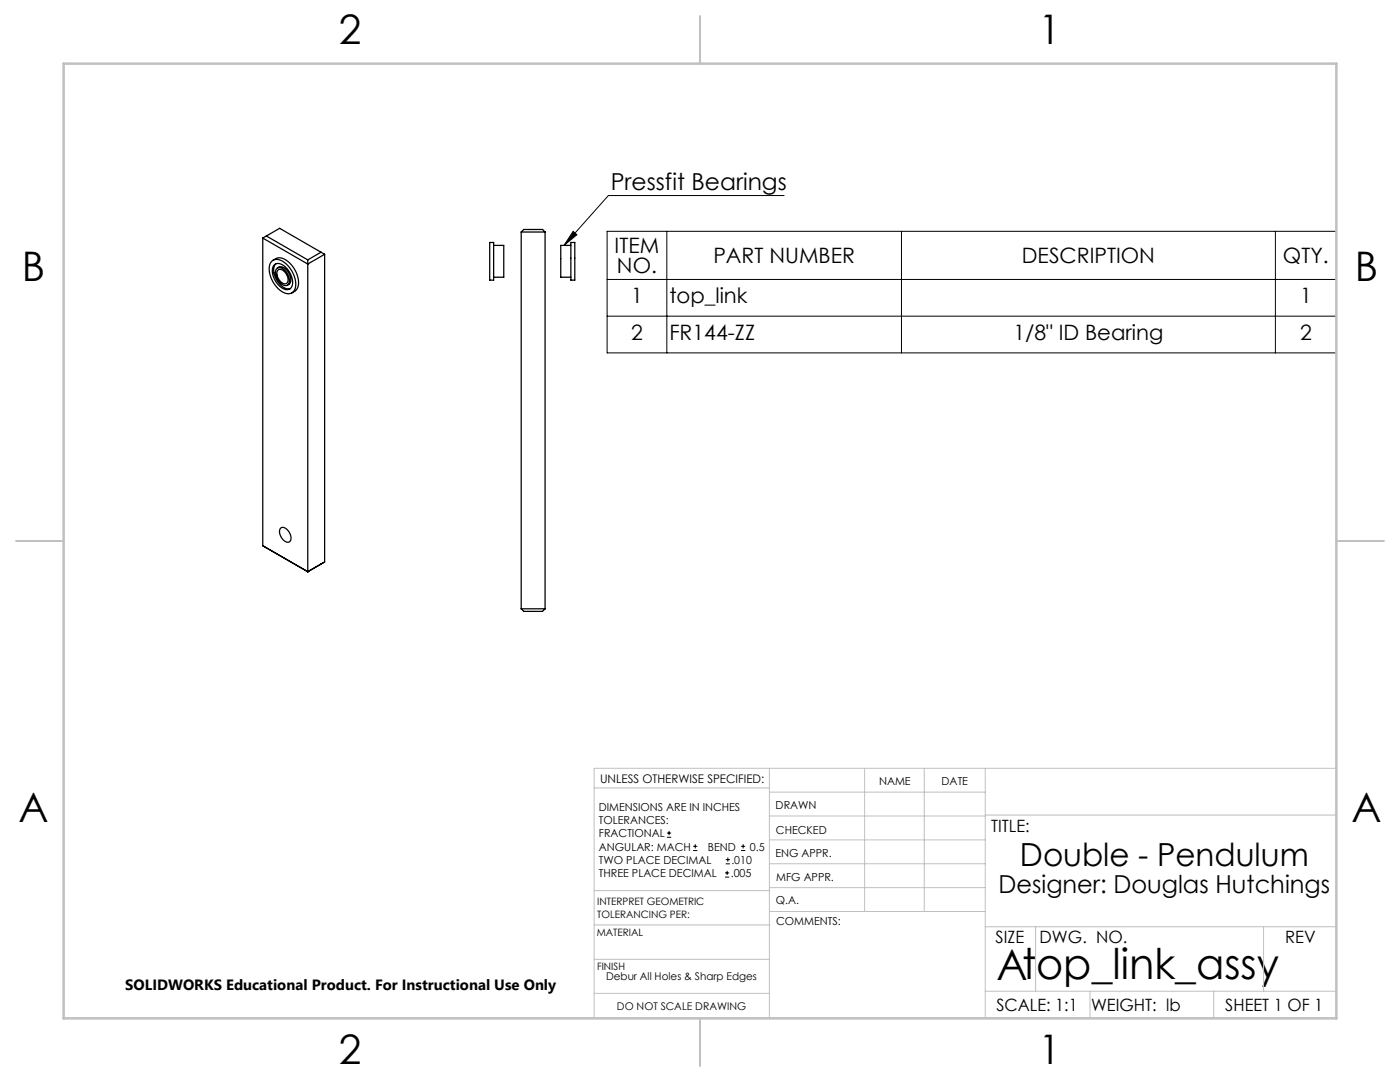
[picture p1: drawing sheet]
<svg xmlns="http://www.w3.org/2000/svg" width="279mm" height="216mm" viewBox="0 0 279 216" stroke-linecap="round" stroke-linejoin="round" font-family="sans-serif">
<g fill="none" stroke="#000" stroke-width=".2">
<path d="M156.5 39h-35.1l-8.8 10M114.4 46.2l.7 .6-2.5 2.2zM121.2 46.2h145.5v24.2h-145.5zM121.2 55.8h145.5M133.1 46.2v24.2M179.9 46.2v24.2M254.5 46.2v24.2M121.2 63.1h145.5M133.1 167.1h.8M133.1 166.2h.8M133.5 165.8v.8M138.3 169.7h.9"/>
<path d="M138.3 168.9h.9M138.8 168.5v.8M144.7 175h.8M144.7 174.2h.8M144.8 172.4h.9M144.8 171.5h.9M145.1 173.8v.8M145.3 171.1v.8M147.9 169.7h.8M147.9 168.9h.8M148.3 168.5v.8"/>
</g>
<g fill="none" stroke="#c0c0c0" stroke-width=".2">
<path d="M118.6 157.2h34.9M153.5 153.3v49.9M153.5 158.1h43.1M172.6 153.3v28.6M184.5 153.3v28.6M196.6 153.3v49.9M266.7 153.3h-148.1v49.9M118.6 177.7h35.1M153.5 167.6h43.1M153.5 162.8h43.1M153.5 172.4h43.1M153.5 177.1h43.1"/>
<path d="M196.6 162.6h70.1M118.6 198.2h34.9M118.6 191.4h34.9M118.6 184.6h35.1M153.7 181.9h42.9M196.6 197.8h70.1M196.6 184.9h70.1M206.7 184.9v12.9M217.5 197.8v5.4M242.2 197.8v5.4M252.2 184.9v12.9"/>
</g>
<path d="M139.7 3.2v9.5M3.2 107.9h9.5M266.7 107.9h9.5M139.7 203.2v9.5" fill="none" stroke="#c0c0c0" stroke-width=".25"/>
<path d="M12.7 12.7h254v190.5h-254z" fill="none" stroke="#c0c0c0" stroke-width=".5"/>
<path d="M114.4 46.2l.7 .6-2.5 2.2z" fill="#000"/>
<g fill="none" stroke="#000" stroke-width=".25">
<path d="M52.4 47.5l9 5.2 3.4-2M52.4 47.5v61.4l9 5.2M53.2 47.1l2.6-1.5 9 5.1M53.2 47.1l-.8 .4M53.2 47.1l8.2 4.8M54.3 52.1a2.34 2.34 0 0 1 3.1 .8 4.9 4.9 0 0 1 1.3 5.1 1.83 1.83 0 0 1-2.8-.1 5.2 5.2 0 0 1-2-5.4zM54.5 51.9a2.2 2.2 0 0 1 3.1 .4 5 5 0 0 1 1.7 5.3l-1 .8M54.8 52.8a1.82 1.82 0 0 1 2.5 .8 3.6 3.6 0 0 1 .8 3.8 1.38 1.38 0 0 1-2-.1 3.9 3.9 0 0 1-1.5-4.3zM55.1 52.6a2.91 2.91 0 0 0 .4 3.7 2.47 2.47 0 0 0 2.4 1.3M55.3 53.5a1.72 1.72 0 0 1 2.2 1.3 1.51 1.51 0 0 1-.3 2.2 2.52 2.52 0 0 1-2.1-3.3zM55.4 53.5a1.32 1.32 0 0 1 2 .6 2 2 0 0 1 .2 2.6l-.2 .2M55.4 53.9a1.11 1.11 0 0 1 1.6 .6 1.46 1.46 0 0 1 .1 2.1 1.97 1.97 0 0 1-1.7-2.7z"/>
<path d="M61.4 51.9v62.2M64.1 50.3l-2.7 1.6M64.8 50.7v61.4M97.7 48.4h.8v7.5h-.8zM98.5 49h2v6.3h-2M104 46.3h4.8M104 46.3v75.2M104 46.3l.5-.5h3.8l.5 .5M108.8 46.3v75.2M113.9 48.4h.8v7.5h-.8zM113.9 49h-2v6.3h2M56 105.4a1.11 1.11 0 0 1 1.6 .6 1.66 1.66 0 0 1 .1 2.1 1.81 1.81 0 0 1-1.9-1.8z"/>
<path d="M61.4 114.1h.1M64.8 112.1l-3.4 2M64.8 112.1l-.7 .4M104 121.5h4.8M104 121.5l.5 .5h3.8l.5-.5"/>
</g>
<text font-size="8.5" x="198.9" y="195.5">Atop_link_assy</text>
<g font-size="8.1">
<text x="67.6" y="8.9">2</text>
<text x="207.3" y="8.9">1</text>
<text x="4.4" y="56.2">B</text>
<text x="270.4" y="56.2">B</text>
<text x="3.7" y="164.1">A</text>
<text x="269.7" y="164.1">A</text>
<text x="67.6" y="212.4">2</text>
<text x="207.3" y="212.4">1</text>
</g>
<text font-size="6.3" x="203.6" y="172.9">Double - Pendulum</text>
<text font-size="4.9" x="199.3" y="178.1">Designer: Douglas Hutchings</text>
<text font-size="4.7" x="121.9" y="38">Pressfit Bearings</text>
<g font-size="4.2">
<text x="122.7" y="50.4">ITEM</text>
<text x="142.4" y="52.5">PART NUMBER</text>
<text x="203.9" y="52.5">DESCRIPTION</text>
<text x="256" y="52.5">QTY.</text>
<text x="123.1" y="54.5">NO.</text>
<text x="126" y="60.6">1</text>
<text x="133.6" y="60.6">top_link</text>
<text x="259.4" y="60.6">1</text>
<text x="126" y="67.9">2</text>
<text x="133.6" y="67.9">FR144-ZZ</text>
<text x="202.3" y="67.9">1/8&quot; ID Bearing</text>
<text x="259.4" y="67.9">2</text>
</g>
<g font-size="3.4">
<text x="197.8" y="166">TITLE:</text>
<text x="198.7" y="188.1">SIZE</text>
<text x="207.5" y="188.1">DWG. NO.</text>
<text x="256.5" y="188.2">REV</text>
<text x="198.8" y="201.7">SCALE: 1:1</text>
<text x="217.7" y="201.8">WEIGHT: lb</text>
<text x="244.5" y="201.7">SHEET 1 OF 1</text>
</g>
<text font-size="3" x="25" y="197.6">SOLIDWORKS Educational Product. For Instructional Use Only</text>
<text font-size="2.4" x="119.8" y="156.2">UNLESS OTHERWISE SPECIFIED:</text>
<g font-size="2.2">
<text x="119.5" y="161.8">DIMENSIONS ARE IN INCHES</text>
<text x="154.8" y="161.4">DRAWN</text>
<text x="175.4" y="156.6">NAME</text>
<text x="187.9" y="156.7">DATE</text>
<text x="119.5" y="164.4">TOLERANCES:</text>
<text x="119.5" y="167.1">FRACTIONAL</text>
<text x="154.9" y="166.3">CHECKED</text>
<text x="119.5" y="172.4">TWO PLACE DECIMAL</text>
<text x="119.5" y="169.7">ANGULAR: MACH</text>
<text x="141.3" y="169.7">BEND</text>
<text x="146" y="172.4">.010</text>
<text x="149.6" y="169.7">0.5</text>
<text x="154.8" y="171">ENG APPR.</text>
<text x="119.5" y="175">THREE PLACE DECIMAL</text>
<text x="145.8" y="175">.005</text>
<text x="154.9" y="175.7">MFG APPR.</text>
<text x="154.9" y="180.4">Q.A.</text>
<text x="154.9" y="184.6">COMMENTS:</text>
</g>
<g font-size="2.1">
<text x="121" y="195.6">Debur All Holes &amp; Sharp Edges</text>
<text x="123.1" y="201.6">DO NOT SCALE DRAWING</text>
</g>
<g font-size="2">
<text x="119.2" y="180.6">INTERPRET GEOMETRIC</text>
<text x="119.2" y="183.1">TOLERANCING PER:</text>
<text x="119.1" y="186.7">MATERIAL</text>
<text x="119.1" y="193.5">FINISH</text>
</g>
</svg>
